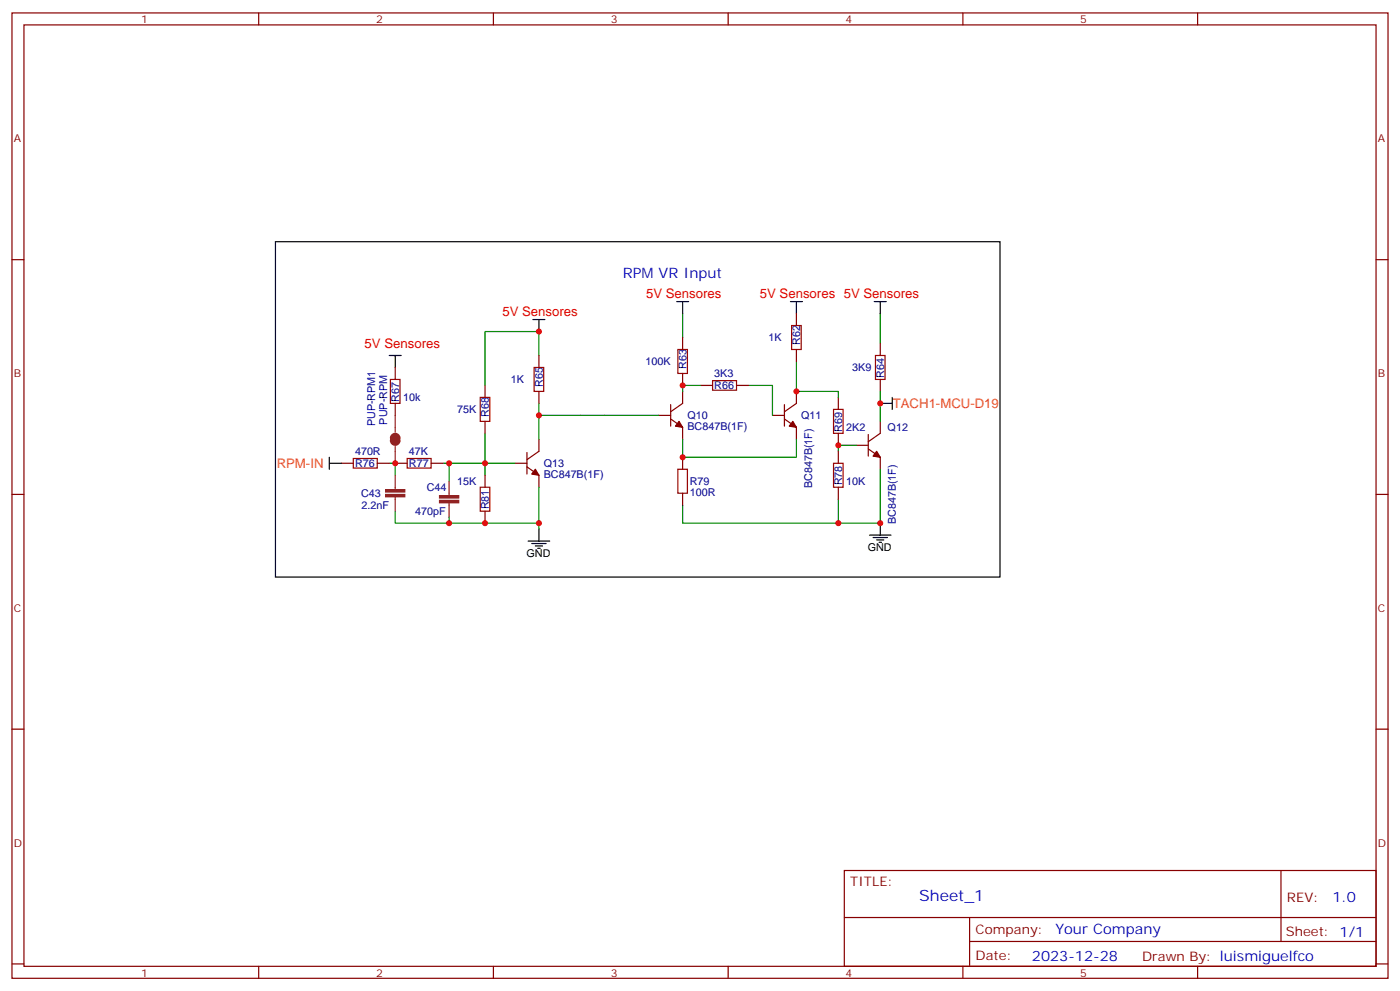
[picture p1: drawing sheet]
<svg xmlns="http://www.w3.org/2000/svg" width="412mm" height="292mm" viewBox="0 0 412 292" stroke-linecap="round" stroke-linejoin="round" font-family="sans-serif">
<g fill="none" stroke="#870000" stroke-width=".35">
<path d="M3.5 3.8h405.4v284.3h-405.4zM7.1 7.3h398.2v277.3h-398.2zM76.2 3.8v3.5M145.3 3.8v3.5M214.5 3.8v3.5M283.6 3.8v3.5M352.8 3.8v3.5M3.5 76.5h3.6M405.3 76.5h3.6M201.1 99.4v3.5M234.6 92.4v3.5M116.4 108.2v3.6"/>
<path d="M116.4 118.8v3.5M142.9 113.5v3.6M158.7 104.7v3.5M158.7 115.3v3.5M197.6 119.2v6.3M201.1 110v3.5M201.1 115.3v3.5l-3.5 2.5M206.4 113.5h3.5M217 113.5h3.5M231.1 119.2v6.3M234.6 102.9v3.6M234.6 115.3v3.5l-3.5 2.5"/>
<path d="M246.9 117.1v3.5M259.3 101.2v3.5M259.3 111.8v3.5M100.5 136.5h3.6M111.1 136.5h3.6M116.4 136.5h3.5M127 136.5h3.5M142.9 124.1v3.5M142.9 140v3.5M151.7 136.5h3.5M155.2 137.5l3.5 2.5v3.5M155.2 133.3v6.3"/>
<path d="M158.7 129.4v3.5l-3.5 2.5M194 122.3h3.6M197.6 123.4l3.5 2.5v3.5M201.1 134.7v3.5M227.5 122.3h3.6M231.1 123.4l3.5 2.5v3.5M246.9 127.6v3.6M246.9 132.9v3.6M252.2 131.2h3.6M255.8 132.2l3.5 2.5v3.5M255.8 128v6.3M259.3 124.1v3.5l-3.5 2.5"/>
<path d="M3.5 145.6h3.6M142.9 150.6v3.5M201.1 145.3v3.5M246.9 143.5v3.5M405.3 145.6h3.6M3.5 214.8h3.6M405.3 214.8h3.6M248.7 256.4h156.6v28.2h-156.6zM377.3 256.4v20.9M248.7 270.2h156.5M285.6 277.3h119.6M285.6 270.2v14.2"/>
<path d="M3.5 283.9h3.6M76.2 284.6v3.5M145.3 284.6v3.5M214.5 284.6v3.5M283.6 284.6v3.5M352.8 284.6v3.5M405.3 283.9h3.6"/>
</g>
<g fill="#870000" stroke="#870000" stroke-width=".35">
<path d="M258.2 132.9l1.1 1.8-2.1-.4z"/>
<path d="M233.5 124.1l1.1 1.8-2.1-.4z"/>
<path d="M200 124.1l1.1 1.8-2.1-.4z"/>
<path d="M157.7 138.2l1 1.8-2.1-.4z"/>
</g>
<g fill="none" stroke="#008700" stroke-width=".35">
<path d="M201.1 92.4v7M259.3 92.4v8.8M158.7 104.7v-7.1h-15.8v15.9M158.7 118.8v10.6M206.4 113.5h-5.3v1.8M220.5 113.5h7v8.8M234.6 106.5v8.8h12.3v1.8M259.3 115.3v8.8M114.7 136.5h1.7v3.5M132.3 136.5v5.2M142.9 127.6v8.9h-12.4M151.7 136.5h-8.8v3.5"/>
<path d="M158.7 122.3h35.3M201.1 129.4v5.3h33.5v-5.3M252.2 131.2h-5.3v1.7M259.3 138.2v15.9h-58.2v-5.3M116.4 150.6v3.5h15.9M132.3 152.3v1.8h26.4M158.7 143.5v12.4M246.9 147v7.1"/>
</g>
<g fill="none" stroke="#a10000" stroke-width=".35">
<path d="M233.2 95.9h2.8v7h-2.8zM115 111.8h2.8v7h-2.8zM141.5 117.1h2.8v7h-2.8zM157.3 108.2h2.9v7.1h-2.9zM199.7 102.9h2.8v7.1h-2.8zM209.9 112.1h7.1v2.8h-7.1zM257.9 104.7h2.8v7.1h-2.8zM104.1 135h7v2.9h-7zM119.9 135h7.1v2.9h-7.1zM199.7 138.2h2.8v7.1h-2.8zM245.5 120.6h2.9v7h-2.9zM245.5 136.5h2.9v7h-2.9z"/>
<path d="M141.5 143.5h2.8v7.1h-2.8z"/>
</g>
<path d="M116.4 122.3v5M116.4 131.5v5M116.4 140v4.2M116.4 146.3v4.3M132.3 141.7v4.3M132.3 148.1v4.2" fill="none" stroke="#8c2424" stroke-width=".35"/>
<g fill="#8c2424" stroke="#8c2424" stroke-width=".35">
<path d="M113.6 144.2h5.6v.7h-5.6z"/>
<path d="M113.6 145.6h5.6v.7h-5.6z"/>
<path d="M129.5 146h5.6v.7h-5.6z"/>
<path d="M129.5 147.4h5.6v.7h-5.6z"/>
</g>
<g fill="none" stroke="#000" stroke-width=".35">
<path d="M81.1 71.2h213.5v98.8h-213.5zM157 94.1h3.5M158.7 94.1v3.5M199.3 88.8h3.5M201.1 88.8v3.6M232.8 88.8h3.6M234.6 88.8v3.6M257.5 88.8h3.6M259.3 88.8v3.6M114.7 104.7h3.5M116.4 104.7v3.5M259.3 118.8h3.5"/>
<path d="M262.8 117.1v3.5M97 136.5h3.5M97 134.7v3.5M155.6 159.4h6.3M158.7 155.9v3.5M256.1 157.6h6.4M257.2 158.3h4.2M258.2 159h2.1M258.9 159.7h.7M259.3 154.1v3.5M156.6 160.1h4.3M157.7 160.8h2.1"/>
<path d="M158.4 161.5h.7"/>
</g>
<path d="M115.7 129a.71 .71 0 0 1 .7-.7 .71 .71 0 0 1 .7 .7M115.7 129.8a.71 .71 0 0 0 .7 .7 .71 .71 0 0 0 .7-.7" fill="none" stroke="#8c2424" stroke-width="1.8"/>
<g fill="#c00">
<circle cx="234.6" cy="115.3" r=".88"/>
<circle cx="259.3" cy="154.1" r=".88"/>
<circle cx="246.9" cy="154.1" r=".88"/>
<circle cx="116.4" cy="136.5" r=".88"/>
<circle cx="132.3" cy="154.1" r=".88"/>
<circle cx="158.8" cy="97.6" r=".88"/>
<circle cx="259.3" cy="118.8" r=".88"/>
<circle cx="246.9" cy="131.2" r=".88"/>
<circle cx="201.1" cy="134.7" r=".88"/>
<circle cx="201.1" cy="113.5" r=".88"/>
<circle cx="142.9" cy="154.1" r=".88"/>
<circle cx="132.3" cy="136.5" r=".88"/>
<circle cx="158.8" cy="122.3" r=".88"/>
<circle cx="142.9" cy="136.5" r=".88"/>
<circle cx="158.8" cy="154.1" r=".88"/>
</g>
<text font-size="4.6" fill="#00f" x="270.8" y="265.4">Sheet_1</text>
<g font-size="4.2" fill="#00f">
<text x="183.4" y="81.8">RPM VR Input</text>
<text x="392.5" y="265.7">1.0</text>
<text x="310.9" y="275.2">Your Company</text>
<text x="304" y="283">2023-12-28</text>
</g>
<g font-size="3.9" fill="#f00">
<text x="190.3" y="87.8">5V Sensores</text>
<text x="223.8" y="87.8">5V Sensores 5V Sensores</text>
<text x="148" y="93.1">5V Sensores</text>
<text x="107.4" y="102.5">5V Sensores</text>
</g>
<g font-size="3.9" fill="#f60">
<text x="263" y="120.1">TACH1-MCU-D19</text>
<text x="81.5" y="137.8">RPM-IN</text>
</g>
<g font-size="3.9" fill="#800">
<text x="250.5" y="261">TITLE:</text>
<text x="379.1" y="265.7">REV:</text>
<text x="287.4" y="275.2">Company:</text>
<text x="378.7" y="275.8">Sheet: 1/1</text>
<text x="287.4" y="282.9">Date:</text>
<text x="336.4" y="282.9">Drawn By: luismiguelfco</text>
</g>
<g font-size="3.2" fill="#800">
<text x="41.6" y="6.8">1</text>
<text x="110.8" y="6.8">2</text>
<text x="179.9" y="6.8">3</text>
<text x="249.1" y="6.8">4</text>
<text x="318.2" y="6.8">5</text>
<text x="4.1" y="41.9">A</text>
<text x="405.9" y="41.9">A</text>
<text x="4.1" y="111.1">B</text>
<text x="405.9" y="111.1">B</text>
<text x="4.1" y="180.2">C</text>
<text x="405.9" y="180.2">C</text>
<text x="4.1" y="249.3">D</text>
<text x="405.9" y="249.3">D</text>
<text x="41.6" y="287.6">1</text>
<text x="110.8" y="287.6">2</text>
<text x="179.9" y="287.6">3</text>
<text x="249.1" y="287.6">4</text>
<text x="318.2" y="287.6">5</text>
</g>
<g font-size="3.2" fill="#000080">
<text x="226.4" y="100.5">1K</text>
<text x="235.7" y="101.5" transform="rotate(-90 235.7 101.5)">R62</text>
<text x="190.2" y="107.6">100K</text>
<text x="150.5" y="112.9">1K</text>
<text x="159.9" y="113.9" transform="rotate(-90 159.9 113.9)">R65</text>
<text x="202.2" y="108.6" transform="rotate(-90 202.2 108.6)">R63</text>
<text x="210.4" y="111.1">3K3</text>
<text x="251.1" y="109.3">3K9</text>
<text x="260.4" y="111.3" transform="rotate(-90 260.4 111.3)">R64</text>
<text x="117.6" y="118.3" transform="rotate(-90 117.6 118.3)">R67</text>
<text x="118.8" y="118.2">10k</text>
<text x="210.4" y="114.6">R66</text>
<text x="110.5" y="125.6" transform="rotate(-90 110.5 125.6)">PUP-RPM1</text>
<text x="114" y="125.1" transform="rotate(-90 114 125.1)">PUP-RPM</text>
<text x="134.6" y="121.7">75K</text>
<text x="144" y="122.7" transform="rotate(-90 144 122.7)">R68</text>
<text x="202.5" y="123.5">Q10</text>
<text x="236" y="123.5">Q11</text>
<text x="202.5" y="126.7">BC847B(1F)</text>
<text x="248.1" y="127.1" transform="rotate(-90 248.1 127.1)">R69</text>
<text x="249.3" y="127">2K2</text>
<text x="261.5" y="127">Q12</text>
<text x="104.6" y="134">470R</text>
<text x="104.6" y="137.6">R76</text>
<text x="120.5" y="134">47K</text>
<text x="120.5" y="137.6">R77</text>
<text x="160.2" y="137.6">Q13</text>
<text x="134.6" y="142.9">15K</text>
<text x="160.2" y="140.8">BC847B(1F)</text>
<text x="203.2" y="142.9">R79</text>
<text x="239.2" y="143.8" transform="rotate(-90 239.2 143.8)">BC847B(1F)</text>
<text x="248.1" y="143" transform="rotate(-90 248.1 143)">R78</text>
<text x="249.3" y="142.9">10K</text>
<text x="106.3" y="146.4">C43</text>
<text x="106.5" y="149.9">2.2nF</text>
<text x="125.7" y="144.6">C44</text>
<text x="203.2" y="146.1">100R</text>
<text x="122.3" y="151.7">470pF</text>
<text x="144" y="150.1" transform="rotate(-90 144 150.1)">R81</text>
<text x="263.9" y="154.4" transform="rotate(-90 263.9 154.4)">BC847B(1F)</text>
</g>
<g font-size="3.2">
<text x="155.1" y="164.1">GND</text>
<text x="255.6" y="162.3">GND</text>
</g>
</svg>
